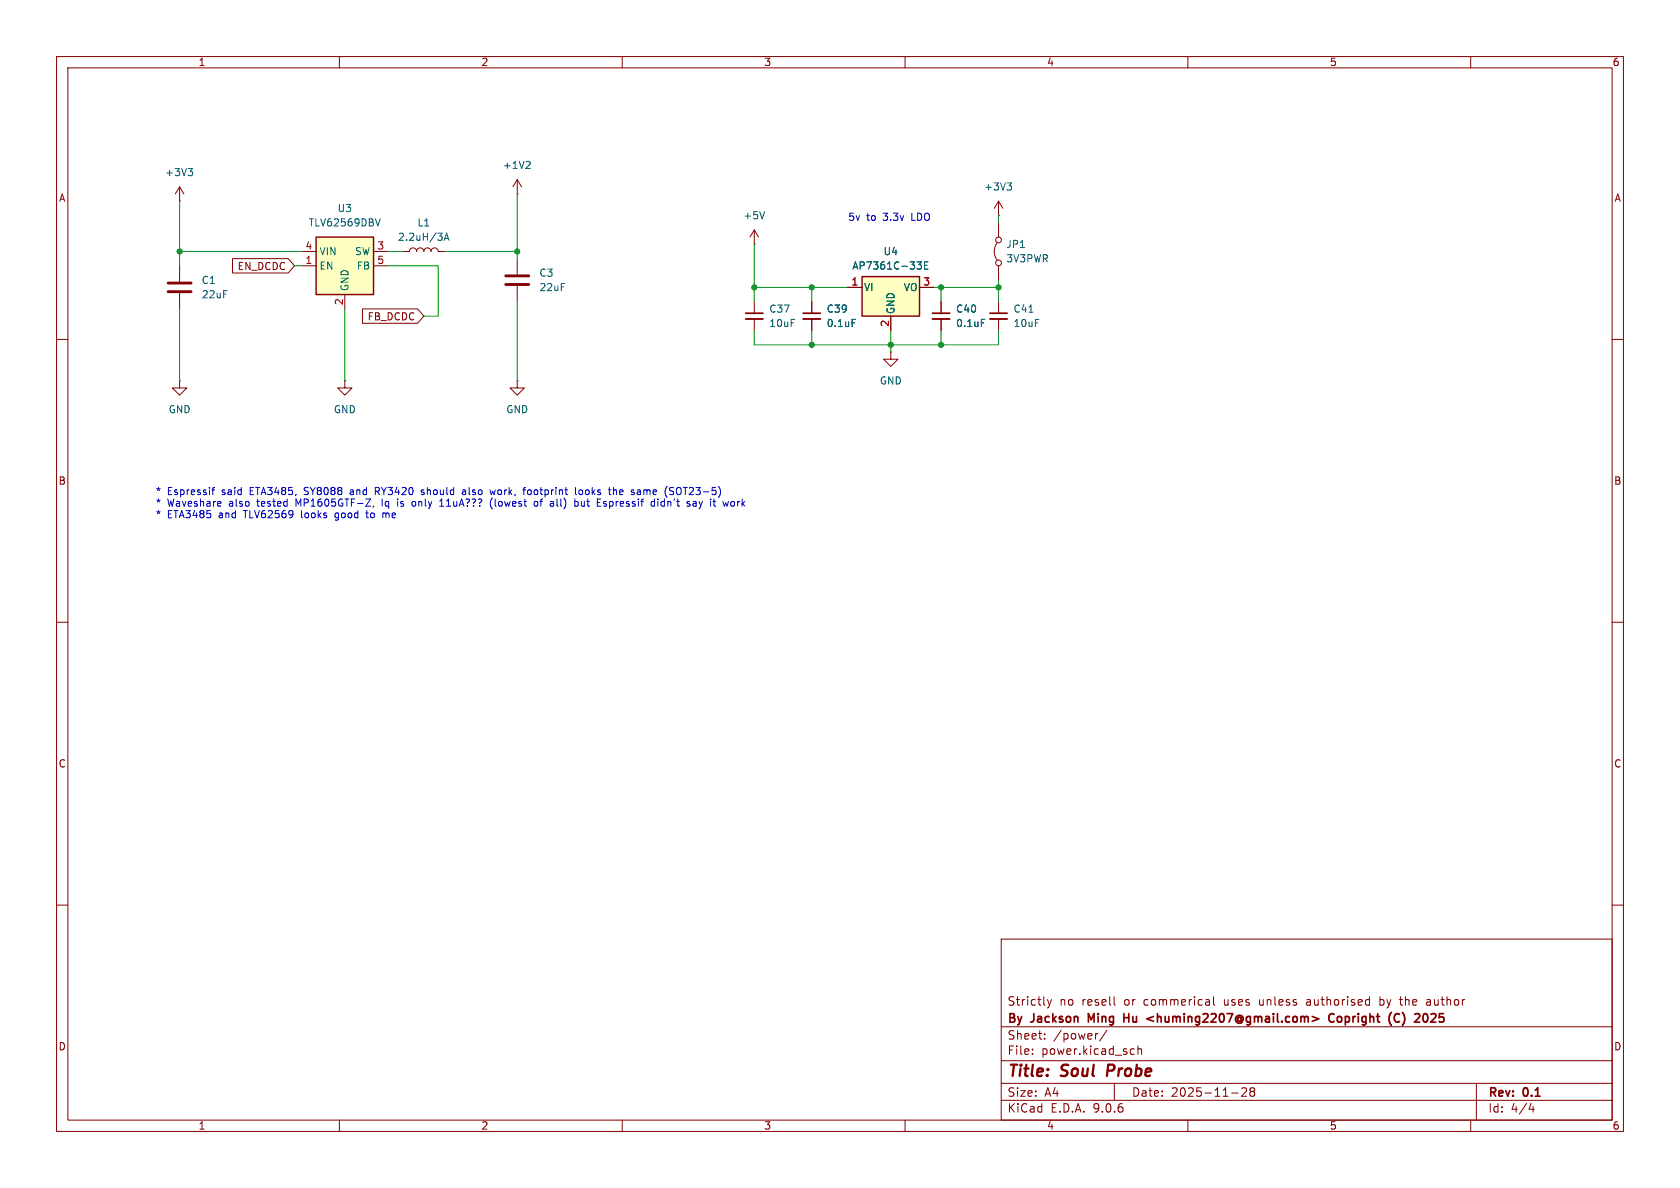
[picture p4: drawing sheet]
(kicad_sch
 (version 20250114)
 (generator "eeschema")
 (generator_version "9.0")
 (paper "A4")
 (title_block
  (title "Soul Probe")
  (date "2025-11-28")
  (rev "0.1")
  (company "By Jackson Ming Hu <huming2207@gmail.com> Copright (C) 2025 ")
  (comment 1 "Strictly no resell or commerical uses unless authorised by the author"))
 (lib_symbols
  (symbol "Device:C"
   (pin_numbers (hide yes))
   (pin_names
    (offset 0.254)) (exclude_from_sim no) (in_bom yes) (on_board yes)
   (property "Reference" "C" (at 0.635 2.54 0) (effects (font (size 1.27 1.27)) (justify left)))
   (property "Value" "C" (at 0.635 -2.54 0) (effects (font (size 1.27 1.27)) (justify left)))
   (property "Footprint" "" (at 0.9652 -3.81 0) (effects (font (size 1.27 1.27)) (hide yes)))
   (property "Datasheet" "~" (at 0 0 0) (effects (font (size 1.27 1.27)) (hide yes)))
   (property "Description" "Unpolarized capacitor" (at 0 0 0) (effects (font (size 1.27 1.27)) (hide yes)))
   (symbol "C_0_1"
    (polyline (pts (xy -2.032 0.762) (xy 2.032 0.762)) (stroke (width 0.508) (type default)) (fill (type none)))
    (polyline (pts (xy -2.032 -0.762) (xy 2.032 -0.762)) (stroke (width 0.508) (type default)) (fill (type none))))
   (symbol "C_1_1"
    (pin passive line (at 0 3.81 270) (length 2.794) (name "~" (effects (font (size 1.27 1.27)))) (number "1" (effects (font (size 1.27 1.27)))))
    (pin passive line (at 0 -3.81 90) (length 2.794) (name "~" (effects (font (size 1.27 1.27)))) (number "2" (effects (font (size 1.27 1.27))))))
   (embedded_fonts no))
  (symbol "Device:C_Small"
   (pin_numbers (hide yes))
   (pin_names
    (offset 0.254) (hide yes)) (exclude_from_sim no) (in_bom yes) (on_board yes)
   (property "Reference" "C" (at 0.254 1.778 0) (effects (font (size 1.27 1.27)) (justify left)))
   (property "Value" "C_Small" (at 0.254 -2.032 0) (effects (font (size 1.27 1.27)) (justify left)))
   (property "Footprint" "" (at 0 0 0) (effects (font (size 1.27 1.27)) (hide yes)))
   (property "Datasheet" "~" (at 0 0 0) (effects (font (size 1.27 1.27)) (hide yes)))
   (property "Description" "Unpolarized capacitor, small symbol" (at 0 0 0) (effects (font (size 1.27 1.27)) (hide yes)))
   (symbol "C_Small_0_1"
    (polyline (pts (xy -1.524 0.508) (xy 1.524 0.508)) (stroke (width 0.3048) (type default)) (fill (type none)))
    (polyline (pts (xy -1.524 -0.508) (xy 1.524 -0.508)) (stroke (width 0.3302) (type default)) (fill (type none))))
   (symbol "C_Small_1_1"
    (pin passive line (at 0 2.54 270) (length 2.032) (name "~" (effects (font (size 1.27 1.27)))) (number "1" (effects (font (size 1.27 1.27)))))
    (pin passive line (at 0 -2.54 90) (length 2.032) (name "~" (effects (font (size 1.27 1.27)))) (number "2" (effects (font (size 1.27 1.27))))))
   (embedded_fonts no))
  (symbol "Device:L"
   (pin_numbers (hide yes))
   (pin_names
    (offset 1.016) (hide yes)) (exclude_from_sim no) (in_bom yes) (on_board yes)
   (property "Reference" "L" (at -1.27 0 90) (effects (font (size 1.27 1.27))))
   (property "Value" "L" (at 1.905 0 90) (effects (font (size 1.27 1.27))))
   (property "Footprint" "" (at 0 0 0) (effects (font (size 1.27 1.27)) (hide yes)))
   (property "Datasheet" "~" (at 0 0 0) (effects (font (size 1.27 1.27)) (hide yes)))
   (property "Description" "Inductor" (at 0 0 0) (effects (font (size 1.27 1.27)) (hide yes)))
   (symbol "L_0_1"
    (arc (start 0 2.54) (mid 0.6323 1.905) (end 0 1.27) (stroke (width 0) (type default)) (fill (type none)))
    (arc (start 0 1.27) (mid 0.6323 0.635) (end 0 0) (stroke (width 0) (type default)) (fill (type none)))
    (arc (start 0 0) (mid 0.6323 -0.635) (end 0 -1.27) (stroke (width 0) (type default)) (fill (type none)))
    (arc (start 0 -1.27) (mid 0.6323 -1.905) (end 0 -2.54) (stroke (width 0) (type default)) (fill (type none))))
   (symbol "L_1_1"
    (pin passive line (at 0 3.81 270) (length 1.27) (name "1" (effects (font (size 1.27 1.27)))) (number "1" (effects (font (size 1.27 1.27)))))
    (pin passive line (at 0 -3.81 90) (length 1.27) (name "2" (effects (font (size 1.27 1.27)))) (number "2" (effects (font (size 1.27 1.27))))))
   (embedded_fonts no))
  (symbol "Jumper:Jumper_2_Bridged"
   (pin_numbers (hide yes))
   (pin_names
    (offset 0) (hide yes)) (exclude_from_sim no) (in_bom yes) (on_board yes)
   (property "Reference" "JP" (at 0 1.905 0) (effects (font (size 1.27 1.27))))
   (property "Value" "Jumper_2_Bridged" (at 0 -2.54 0) (effects (font (size 1.27 1.27))))
   (property "Footprint" "" (at 0 0 0) (effects (font (size 1.27 1.27)) (hide yes)))
   (property "Datasheet" "~" (at 0 0 0) (effects (font (size 1.27 1.27)) (hide yes)))
   (property "Description" "Jumper, 2-pole, closed/bridged" (at 0 0 0) (effects (font (size 1.27 1.27)) (hide yes)))
   (symbol "Jumper_2_Bridged_0_0"
    (circle (center -2.032 0) (radius 0.508) (stroke (width 0) (type default)) (fill (type none)))
    (circle (center 2.032 0) (radius 0.508) (stroke (width 0) (type default)) (fill (type none))))
   (symbol "Jumper_2_Bridged_0_1"
    (arc (start -1.524 0.254) (mid 0 0.762) (end 1.524 0.254) (stroke (width 0) (type default)) (fill (type none))))
   (symbol "Jumper_2_Bridged_1_1"
    (pin passive line (at -5.08 0 0) (length 2.54) (name "A" (effects (font (size 1.27 1.27)))) (number "1" (effects (font (size 1.27 1.27)))))
    (pin passive line (at 5.08 0 180) (length 2.54) (name "B" (effects (font (size 1.27 1.27)))) (number "2" (effects (font (size 1.27 1.27))))))
   (embedded_fonts no))
  (symbol "Regulator_Linear:AP7361C-33E"
   (pin_names
    (offset 0.254)) (exclude_from_sim no) (in_bom yes) (on_board yes)
   (property "Reference" "U" (at -3.81 3.175 0) (effects (font (size 1.27 1.27))))
   (property "Value" "AP7361C-33E" (at 0 3.175 0) (effects (font (size 1.27 1.27)) (justify left)))
   (property "Footprint" "Package_TO_SOT_SMD:SOT-223-3_TabPin2" (at 0 5.715 0) (effects (font (size 1.27 1.27)
    (italic yes)) (hide yes)))
   (property "Datasheet" "https://www.diodes.com/assets/Datasheets/AP7361C.pdf" (at 0 -1.27 0) (effects (font (size 1.27 1.27)) (hide yes)))
   (property "Description" "1A Low Dropout regulator, positive, 3.3V fixed output, SOT-223" (at 0 0 0) (effects (font (size 1.27 1.27)) (hide yes)))
   (symbol "AP7361C-33E_0_1"
    (rectangle (start -5.08 -5.08) (end 5.08 1.905) (stroke (width 0.254) (type default)) (fill (type background))))
   (symbol "AP7361C-33E_1_1"
    (pin power_in line (at -7.62 0 0) (length 2.54) (name "VI" (effects (font (size 1.27 1.27)))) (number "1" (effects (font (size 1.27 1.27)))))
    (pin power_in line (at 0 -7.62 90) (length 2.54) (name "GND" (effects (font (size 1.27 1.27)))) (number "2" (effects (font (size 1.27 1.27)))))
    (pin power_out line (at 7.62 0 180) (length 2.54) (name "VO" (effects (font (size 1.27 1.27)))) (number "3" (effects (font (size 1.27 1.27))))))
   (embedded_fonts no))
  (symbol "Regulator_Switching:TLV62569DBV" (exclude_from_sim no) (in_bom yes) (on_board yes)
   (property "Reference" "U" (at -5.08 6.35 0) (effects (font (size 1.27 1.27)) (justify left)))
   (property "Value" "TLV62569DBV" (at 0 6.35 0) (effects (font (size 1.27 1.27)) (justify left)))
   (property "Footprint" "Package_TO_SOT_SMD:SOT-23-5" (at 1.27 -6.35 0) (effects (font (size 1.27 1.27)
    (italic yes)) (justify left) (hide yes)))
   (property "Datasheet" "http://www.ti.com/lit/ds/symlink/tlv62569.pdf" (at -6.35 11.43 0) (effects (font (size 1.27 1.27)) (hide yes)))
   (property "Description" "High Efficiency Synchronous Buck Converter, Adjustable Output 0.6V-5.5V, 2A, SOT-23-5" (at 0 0 0) (effects (font (size 1.27 1.27)) (hide yes)))
   (symbol "TLV62569DBV_0_1"
    (rectangle (start -5.08 5.08) (end 5.08 -5.08) (stroke (width 0.254) (type default)) (fill (type background))))
   (symbol "TLV62569DBV_1_1"
    (pin power_in line (at -7.62 2.54 0) (length 2.54) (name "VIN" (effects (font (size 1.27 1.27)))) (number "4" (effects (font (size 1.27 1.27)))))
    (pin input line (at -7.62 0 0) (length 2.54) (name "EN" (effects (font (size 1.27 1.27)))) (number "1" (effects (font (size 1.27 1.27)))))
    (pin power_in line (at 0 -7.62 90) (length 2.54) (name "GND" (effects (font (size 1.27 1.27)))) (number "2" (effects (font (size 1.27 1.27)))))
    (pin power_out line (at 7.62 2.54 180) (length 2.54) (name "SW" (effects (font (size 1.27 1.27)))) (number "3" (effects (font (size 1.27 1.27)))))
    (pin input line (at 7.62 0 180) (length 2.54) (name "FB" (effects (font (size 1.27 1.27)))) (number "5" (effects (font (size 1.27 1.27))))))
   (embedded_fonts no))
  (symbol "power:+1V2"
   (power)
   (pin_numbers (hide yes))
   (pin_names
    (offset 0) (hide yes)) (exclude_from_sim no) (in_bom yes) (on_board yes)
   (property "Reference" "#PWR" (at 0 -3.81 0) (effects (font (size 1.27 1.27)) (hide yes)))
   (property "Value" "+1V2" (at 0 3.556 0) (effects (font (size 1.27 1.27))))
   (property "Footprint" "" (at 0 0 0) (effects (font (size 1.27 1.27)) (hide yes)))
   (property "Datasheet" "" (at 0 0 0) (effects (font (size 1.27 1.27)) (hide yes)))
   (property "Description" "Power symbol creates a global label with name \"+1V2\"" (at 0 0 0) (effects (font (size 1.27 1.27)) (hide yes)))
   (symbol "+1V2_0_1"
    (polyline (pts (xy -0.762 1.27) (xy 0 2.54)) (stroke (width 0) (type default)) (fill (type none)))
    (polyline (pts (xy 0 2.54) (xy 0.762 1.27)) (stroke (width 0) (type default)) (fill (type none)))
    (polyline (pts (xy 0 0) (xy 0 2.54)) (stroke (width 0) (type default)) (fill (type none))))
   (symbol "+1V2_1_1"
    (pin power_in line (at 0 0 90) (length 0) (name "~" (effects (font (size 1.27 1.27)))) (number "1" (effects (font (size 1.27 1.27))))))
   (embedded_fonts no))
  (symbol "power:+3V3"
   (power)
   (pin_numbers (hide yes))
   (pin_names
    (offset 0) (hide yes)) (exclude_from_sim no) (in_bom yes) (on_board yes)
   (property "Reference" "#PWR" (at 0 -3.81 0) (effects (font (size 1.27 1.27)) (hide yes)))
   (property "Value" "+3V3" (at 0 3.556 0) (effects (font (size 1.27 1.27))))
   (property "Footprint" "" (at 0 0 0) (effects (font (size 1.27 1.27)) (hide yes)))
   (property "Datasheet" "" (at 0 0 0) (effects (font (size 1.27 1.27)) (hide yes)))
   (property "Description" "Power symbol creates a global label with name \"+3V3\"" (at 0 0 0) (effects (font (size 1.27 1.27)) (hide yes)))
   (symbol "+3V3_0_1"
    (polyline (pts (xy -0.762 1.27) (xy 0 2.54)) (stroke (width 0) (type default)) (fill (type none)))
    (polyline (pts (xy 0 2.54) (xy 0.762 1.27)) (stroke (width 0) (type default)) (fill (type none)))
    (polyline (pts (xy 0 0) (xy 0 2.54)) (stroke (width 0) (type default)) (fill (type none))))
   (symbol "+3V3_1_1"
    (pin power_in line (at 0 0 90) (length 0) (name "~" (effects (font (size 1.27 1.27)))) (number "1" (effects (font (size 1.27 1.27))))))
   (embedded_fonts no))
  (symbol "power:+5V"
   (power)
   (pin_numbers (hide yes))
   (pin_names
    (offset 0) (hide yes)) (exclude_from_sim no) (in_bom yes) (on_board yes)
   (property "Reference" "#PWR" (at 0 -3.81 0) (effects (font (size 1.27 1.27)) (hide yes)))
   (property "Value" "+5V" (at 0 3.556 0) (effects (font (size 1.27 1.27))))
   (property "Footprint" "" (at 0 0 0) (effects (font (size 1.27 1.27)) (hide yes)))
   (property "Datasheet" "" (at 0 0 0) (effects (font (size 1.27 1.27)) (hide yes)))
   (property "Description" "Power symbol creates a global label with name \"+5V\"" (at 0 0 0) (effects (font (size 1.27 1.27)) (hide yes)))
   (symbol "+5V_0_1"
    (polyline (pts (xy -0.762 1.27) (xy 0 2.54)) (stroke (width 0) (type default)) (fill (type none)))
    (polyline (pts (xy 0 2.54) (xy 0.762 1.27)) (stroke (width 0) (type default)) (fill (type none)))
    (polyline (pts (xy 0 0) (xy 0 2.54)) (stroke (width 0) (type default)) (fill (type none))))
   (symbol "+5V_1_1"
    (pin power_in line (at 0 0 90) (length 0) (name "~" (effects (font (size 1.27 1.27)))) (number "1" (effects (font (size 1.27 1.27))))))
   (embedded_fonts no))
  (symbol "power:GND"
   (power)
   (pin_numbers (hide yes))
   (pin_names
    (offset 0) (hide yes)) (exclude_from_sim no) (in_bom yes) (on_board yes)
   (property "Reference" "#PWR" (at 0 -6.35 0) (effects (font (size 1.27 1.27)) (hide yes)))
   (property "Value" "GND" (at 0 -3.81 0) (effects (font (size 1.27 1.27))))
   (property "Footprint" "" (at 0 0 0) (effects (font (size 1.27 1.27)) (hide yes)))
   (property "Datasheet" "" (at 0 0 0) (effects (font (size 1.27 1.27)) (hide yes)))
   (property "Description" "Power symbol creates a global label with name \"GND\" , ground" (at 0 0 0) (effects (font (size 1.27 1.27)) (hide yes)))
   (symbol "GND_0_1"
    (polyline (pts (xy 0 0) (xy 0 -1.27) (xy 1.27 -1.27) (xy 0 -2.54) (xy -1.27 -1.27) (xy 0 -1.27)) (stroke (width 0) (type default)) (fill (type none))))
   (symbol "GND_1_1"
    (pin power_in line (at 0 0 270) (length 0) (name "~" (effects (font (size 1.27 1.27)))) (number "1" (effects (font (size 1.27 1.27))))))
   (embedded_fonts no)))
 (text "* Espressif said ETA3485, SY8088 and RY3420 should also work, footprint looks the same (SOT23-5)\n* Waveshare also tested MP1605GTF-Z, Iq is only 11uA??? (lowest of all) but Espressif didn't say it work\n* ETA3485 and TLV62569 looks good to me"
  (exclude_from_sim no)
  (at 27.432 89.154 0)
  (effects (font (size 1.27 1.27)) (justify left)))
 (text "5v to 3.3v LDO"
  (exclude_from_sim no)
  (at 149.86 39.37 0)
  (effects (font (size 1.27 1.27)) (justify left bottom)))
 (junction
  (at 157.48 60.96)
  (diameter 0)
  (color 0 0 0 0))
 (junction
  (at 133.35 50.8)
  (diameter 0)
  (color 0 0 0 0))
 (junction
  (at 91.44 44.45)
  (diameter 0)
  (color 0 0 0 0))
 (junction
  (at 143.51 50.8)
  (diameter 0)
  (color 0 0 0 0))
 (junction
  (at 143.51 60.96)
  (diameter 0)
  (color 0 0 0 0))
 (junction
  (at 31.75 44.45)
  (diameter 0)
  (color 0 0 0 0))
 (junction
  (at 176.53 50.8)
  (diameter 0)
  (color 0 0 0 0))
 (junction
  (at 166.37 60.96)
  (diameter 0)
  (color 0 0 0 0))
 (junction
  (at 166.37 50.8)
  (diameter 0)
  (color 0 0 0 0))
 (wire
  (pts (xy 77.47 55.88) (xy 77.47 46.99))
  (stroke (width 0) (type default)))
 (wire
  (pts (xy 176.53 38.1) (xy 176.53 39.37))
  (stroke (width 0) (type default)))
 (wire
  (pts (xy 31.75 35.56) (xy 31.75 44.45))
  (stroke (width 0) (type default)))
 (wire
  (pts (xy 31.75 46.99) (xy 31.75 44.45))
  (stroke (width 0) (type default)))
 (wire
  (pts (xy 133.35 50.8) (xy 133.35 53.34))
  (stroke (width 0) (type default)))
 (wire
  (pts (xy 133.35 43.18) (xy 133.35 50.8))
  (stroke (width 0) (type default)))
 (wire
  (pts (xy 91.44 53.34) (xy 91.44 67.31))
  (stroke (width 0) (type default)))
 (wire
  (pts (xy 166.37 58.42) (xy 166.37 60.96))
  (stroke (width 0) (type default)))
 (wire
  (pts (xy 166.37 60.96) (xy 176.53 60.96))
  (stroke (width 0) (type default)))
 (wire
  (pts (xy 157.48 58.42) (xy 157.48 60.96))
  (stroke (width 0) (type default)))
 (wire
  (pts (xy 52.07 46.99) (xy 53.34 46.99))
  (stroke (width 0) (type default)))
 (wire
  (pts (xy 143.51 60.96) (xy 157.48 60.96))
  (stroke (width 0) (type default)))
 (wire
  (pts (xy 143.51 50.8) (xy 143.51 53.34))
  (stroke (width 0) (type default)))
 (wire
  (pts (xy 176.53 49.53) (xy 176.53 50.8))
  (stroke (width 0) (type default)))
 (wire
  (pts (xy 166.37 50.8) (xy 166.37 53.34))
  (stroke (width 0) (type default)))
 (wire
  (pts (xy 31.75 54.61) (xy 31.75 67.31))
  (stroke (width 0) (type default)))
 (wire
  (pts (xy 31.75 44.45) (xy 53.34 44.45))
  (stroke (width 0) (type default)))
 (wire
  (pts (xy 166.37 50.8) (xy 176.53 50.8))
  (stroke (width 0) (type default)))
 (wire
  (pts (xy 143.51 60.96) (xy 143.51 58.42))
  (stroke (width 0) (type default)))
 (wire
  (pts (xy 133.35 58.42) (xy 133.35 60.96))
  (stroke (width 0) (type default)))
 (wire
  (pts (xy 143.51 50.8) (xy 149.86 50.8))
  (stroke (width 0) (type default)))
 (wire
  (pts (xy 74.93 55.88) (xy 77.47 55.88))
  (stroke (width 0) (type default)))
 (wire
  (pts (xy 71.12 44.45) (xy 68.58 44.45))
  (stroke (width 0) (type default)))
 (wire
  (pts (xy 60.96 54.61) (xy 60.96 67.31))
  (stroke (width 0) (type default)))
 (wire
  (pts (xy 91.44 34.29) (xy 91.44 44.45))
  (stroke (width 0) (type default)))
 (wire
  (pts (xy 165.1 50.8) (xy 166.37 50.8))
  (stroke (width 0) (type default)))
 (wire
  (pts (xy 77.47 46.99) (xy 68.58 46.99))
  (stroke (width 0) (type default)))
 (wire
  (pts (xy 157.48 60.96) (xy 157.48 62.23))
  (stroke (width 0) (type default)))
 (wire
  (pts (xy 133.35 50.8) (xy 143.51 50.8))
  (stroke (width 0) (type default)))
 (wire
  (pts (xy 78.74 44.45) (xy 91.44 44.45))
  (stroke (width 0) (type default)))
 (wire
  (pts (xy 91.44 44.45) (xy 91.44 45.72))
  (stroke (width 0) (type default)))
 (wire
  (pts (xy 157.48 60.96) (xy 166.37 60.96))
  (stroke (width 0) (type default)))
 (wire
  (pts (xy 176.53 58.42) (xy 176.53 60.96))
  (stroke (width 0) (type default)))
 (wire
  (pts (xy 176.53 50.8) (xy 176.53 53.34))
  (stroke (width 0) (type default)))
 (wire
  (pts (xy 133.35 60.96) (xy 143.51 60.96))
  (stroke (width 0) (type default)))
 (global_label "EN_DCDC"
  (shape input)
  (at 52.07 46.99 180)
  (fields_autoplaced yes)
  (effects (font (size 1.27 1.27)) (justify right))
  (property "Intersheetrefs" "${INTERSHEET_REFS}" (at 40.5577 46.99 0) (effects (font (size 1.27 1.27)) (justify right) (hide yes))))
 (global_label "FB_DCDC"
  (shape input)
  (at 74.93 55.88 180)
  (fields_autoplaced yes)
  (effects (font (size 1.27 1.27)) (justify right))
  (property "Intersheetrefs" "${INTERSHEET_REFS}" (at 63.5386 55.88 0) (effects (font (size 1.27 1.27)) (justify right) (hide yes))))
 (symbol
  (lib_id "Device:C")
  (at 31.75 50.8 0)
  (unit 1)
  (exclude_from_sim no)
  (in_bom yes)
  (on_board yes)
  (dnp no)
  (fields_autoplaced yes)
  (property "Reference" "C1" (at 35.56 49.5299 0) (effects (font (size 1.27 1.27)) (justify left)))
  (property "Value" "22uF" (at 35.56 52.0699 0) (effects (font (size 1.27 1.27)) (justify left)))
  (property "Footprint" "Capacitor_SMD:C_0603_1608Metric" (at 32.7152 54.61 0) (effects (font (size 1.27 1.27)) (hide yes)))
  (property "Datasheet" "~" (at 31.75 50.8 0) (effects (font (size 1.27 1.27)) (hide yes)))
  (property "Description" "Unpolarized capacitor" (at 31.75 50.8 0) (effects (font (size 1.27 1.27)) (hide yes)))
  (property "LCSC" "C59461" (at 35.56 49.5299 0) (effects (font (size 1.27 1.27)) (hide yes)))
  (pin "2")
  (pin "1"))
 (symbol
  (lib_id "power:+1V2")
  (at 91.44 34.29 0)
  (unit 1)
  (exclude_from_sim no)
  (in_bom yes)
  (on_board yes)
  (dnp no)
  (fields_autoplaced yes)
  (property "Reference" "#PWR068" (at 91.44 38.1 0) (effects (font (size 1.27 1.27)) (hide yes)))
  (property "Value" "+1V2" (at 91.44 29.21 0) (effects (font (size 1.27 1.27))))
  (property "Footprint" "" (at 91.44 34.29 0) (effects (font (size 1.27 1.27)) (hide yes)))
  (property "Datasheet" "" (at 91.44 34.29 0) (effects (font (size 1.27 1.27)) (hide yes)))
  (property "Description" "Power symbol creates a global label with name \"+1V2\"" (at 91.44 34.29 0) (effects (font (size 1.27 1.27)) (hide yes)))
  (pin "1"))
 (symbol
  (lib_id "Device:C_Small")
  (at 166.37 55.88 0)
  (unit 1)
  (exclude_from_sim no)
  (in_bom yes)
  (on_board yes)
  (dnp no)
  (property "Reference" "C40" (at 168.91 54.61 0) (effects (font (size 1.27 1.27)) (justify left)))
  (property "Value" "0.1uF" (at 168.91 57.15 0) (effects (font (size 1.27 1.27)) (justify left)))
  (property "Footprint" "Capacitor_SMD:C_0402_1005Metric" (at 166.37 55.88 0) (effects (font (size 1.27 1.27)) (hide yes)))
  (property "Datasheet" "~" (at 166.37 55.88 0) (effects (font (size 1.27 1.27)) (hide yes)))
  (property "Description" "Unpolarized capacitor, small symbol" (at 166.37 55.88 0) (effects (font (size 1.27 1.27)) (hide yes)))
  (property "LCSC" "C1525" (at 168.91 54.61 0) (effects (font (size 1.27 1.27)) (hide yes)))
  (pin "1")
  (pin "2"))
 (symbol
  (lib_id "Regulator_Linear:AP7361C-33E")
  (at 157.48 50.8 0)
  (unit 1)
  (exclude_from_sim no)
  (in_bom yes)
  (on_board yes)
  (dnp no)
  (fields_autoplaced yes)
  (property "Reference" "U4" (at 157.48 44.45 0) (effects (font (size 1.27 1.27))))
  (property "Value" "AP7361C-33E" (at 157.48 46.99 0) (effects (font (size 1.27 1.27))))
  (property "Footprint" "Package_TO_SOT_SMD:SOT-223-3_TabPin2" (at 157.48 45.085 0) (effects (font (size 1.27 1.27)
    (italic yes)) (hide yes)))
  (property "Datasheet" "https://www.diodes.com/assets/Datasheets/AP7361C.pdf" (at 157.48 52.07 0) (effects (font (size 1.27 1.27)) (hide yes)))
  (property "Description" "1A Low Dropout regulator, positive, 3.3V fixed output, SOT-223" (at 157.48 50.8 0) (effects (font (size 1.27 1.27)) (hide yes)))
  (property "LCSC" "C500795" (at 157.48 44.45 0) (effects (font (size 1.27 1.27)) (hide yes)))
  (pin "2")
  (pin "1")
  (pin "3"))
 (symbol
  (lib_id "power:+5V")
  (at 133.35 43.18 0)
  (unit 1)
  (exclude_from_sim no)
  (in_bom yes)
  (on_board yes)
  (dnp no)
  (property "Reference" "#PWR060" (at 133.35 46.99 0) (effects (font (size 1.27 1.27)) (hide yes)))
  (property "Value" "+5V" (at 133.35 38.1 0) (effects (font (size 1.27 1.27))))
  (property "Footprint" "" (at 133.35 43.18 0) (effects (font (size 1.27 1.27)) (hide yes)))
  (property "Datasheet" "" (at 133.35 43.18 0) (effects (font (size 1.27 1.27)) (hide yes)))
  (property "Description" "Power symbol creates a global label with name \"+5V\"" (at 133.35 43.18 0) (effects (font (size 1.27 1.27)) (hide yes)))
  (pin "1"))
 (symbol
  (lib_id "power:GND")
  (at 60.96 67.31 0)
  (unit 1)
  (exclude_from_sim no)
  (in_bom yes)
  (on_board yes)
  (dnp no)
  (fields_autoplaced yes)
  (property "Reference" "#PWR032" (at 60.96 73.66 0) (effects (font (size 1.27 1.27)) (hide yes)))
  (property "Value" "GND" (at 60.96 72.39 0) (effects (font (size 1.27 1.27))))
  (property "Footprint" "" (at 60.96 67.31 0) (effects (font (size 1.27 1.27)) (hide yes)))
  (property "Datasheet" "" (at 60.96 67.31 0) (effects (font (size 1.27 1.27)) (hide yes)))
  (property "Description" "Power symbol creates a global label with name \"GND\" , ground" (at 60.96 67.31 0) (effects (font (size 1.27 1.27)) (hide yes)))
  (pin "1"))
 (symbol
  (lib_id "power:+3V3")
  (at 31.75 35.56 0)
  (unit 1)
  (exclude_from_sim no)
  (in_bom yes)
  (on_board yes)
  (dnp no)
  (fields_autoplaced yes)
  (property "Reference" "#PWR031" (at 31.75 39.37 0) (effects (font (size 1.27 1.27)) (hide yes)))
  (property "Value" "+3V3" (at 31.75 30.48 0) (effects (font (size 1.27 1.27))))
  (property "Footprint" "" (at 31.75 35.56 0) (effects (font (size 1.27 1.27)) (hide yes)))
  (property "Datasheet" "" (at 31.75 35.56 0) (effects (font (size 1.27 1.27)) (hide yes)))
  (property "Description" "Power symbol creates a global label with name \"+3V3\"" (at 31.75 35.56 0) (effects (font (size 1.27 1.27)) (hide yes)))
  (pin "1"))
 (symbol
  (lib_id "Device:L")
  (at 74.93 44.45 90)
  (unit 1)
  (exclude_from_sim no)
  (in_bom yes)
  (on_board yes)
  (dnp no)
  (fields_autoplaced yes)
  (property "Reference" "L1" (at 74.93 39.37 90) (effects (font (size 1.27 1.27))))
  (property "Value" "2.2uH/3A" (at 74.93 41.91 90) (effects (font (size 1.27 1.27))))
  (property "Footprint" "Inductor_SMD:L_Changjiang_FTC322510S" (at 74.93 44.45 0) (effects (font (size 1.27 1.27)) (hide yes)))
  (property "Datasheet" "~" (at 74.93 44.45 0) (effects (font (size 1.27 1.27)) (hide yes)))
  (property "Description" "Inductor" (at 74.93 44.45 0) (effects (font (size 1.27 1.27)) (hide yes)))
  (property "LCSC" "C5832385" (at 74.93 39.37 0) (effects (font (size 1.27 1.27)) (hide yes)))
  (pin "1")
  (pin "2"))
 (symbol
  (lib_id "Device:C_Small")
  (at 176.53 55.88 0)
  (unit 1)
  (exclude_from_sim no)
  (in_bom yes)
  (on_board yes)
  (dnp no)
  (property "Reference" "C41" (at 179.07 54.61 0) (effects (font (size 1.27 1.27)) (justify left)))
  (property "Value" "10uF" (at 179.07 57.15 0) (effects (font (size 1.27 1.27)) (justify left)))
  (property "Footprint" "Capacitor_SMD:C_0603_1608Metric" (at 176.53 55.88 0) (effects (font (size 1.27 1.27)) (hide yes)))
  (property "Datasheet" "~" (at 176.53 55.88 0) (effects (font (size 1.27 1.27)) (hide yes)))
  (property "Description" "Unpolarized capacitor, small symbol" (at 176.53 55.88 0) (effects (font (size 1.27 1.27)) (hide yes)))
  (property "LCSC" "C19702" (at 179.07 54.61 0) (effects (font (size 1.27 1.27)) (hide yes)))
  (pin "1")
  (pin "2"))
 (symbol
  (lib_id "Device:C_Small")
  (at 143.51 55.88 0)
  (unit 1)
  (exclude_from_sim no)
  (in_bom yes)
  (on_board yes)
  (dnp no)
  (property "Reference" "C39" (at 146.05 54.61 0) (effects (font (size 1.27 1.27)) (justify left)))
  (property "Value" "0.1uF" (at 146.05 57.15 0) (effects (font (size 1.27 1.27)) (justify left)))
  (property "Footprint" "Capacitor_SMD:C_0402_1005Metric" (at 143.51 55.88 0) (effects (font (size 1.27 1.27)) (hide yes)))
  (property "Datasheet" "~" (at 143.51 55.88 0) (effects (font (size 1.27 1.27)) (hide yes)))
  (property "Description" "Unpolarized capacitor, small symbol" (at 143.51 55.88 0) (effects (font (size 1.27 1.27)) (hide yes)))
  (property "LCSC" "C1525" (at 146.05 54.61 0) (effects (font (size 1.27 1.27)) (hide yes)))
  (pin "1")
  (pin "2"))
 (symbol
  (lib_id "Device:C")
  (at 91.44 49.53 0)
  (unit 1)
  (exclude_from_sim no)
  (in_bom yes)
  (on_board yes)
  (dnp no)
  (fields_autoplaced yes)
  (property "Reference" "C3" (at 95.25 48.2599 0) (effects (font (size 1.27 1.27)) (justify left)))
  (property "Value" "22uF" (at 95.25 50.7999 0) (effects (font (size 1.27 1.27)) (justify left)))
  (property "Footprint" "Capacitor_SMD:C_0603_1608Metric" (at 92.4052 53.34 0) (effects (font (size 1.27 1.27)) (hide yes)))
  (property "Datasheet" "~" (at 91.44 49.53 0) (effects (font (size 1.27 1.27)) (hide yes)))
  (property "Description" "Unpolarized capacitor" (at 91.44 49.53 0) (effects (font (size 1.27 1.27)) (hide yes)))
  (property "LCSC" "C59461" (at 95.25 48.2599 0) (effects (font (size 1.27 1.27)) (hide yes)))
  (pin "1")
  (pin "2"))
 (symbol
  (lib_id "power:GND")
  (at 91.44 67.31 0)
  (unit 1)
  (exclude_from_sim no)
  (in_bom yes)
  (on_board yes)
  (dnp no)
  (fields_autoplaced yes)
  (property "Reference" "#PWR035" (at 91.44 73.66 0) (effects (font (size 1.27 1.27)) (hide yes)))
  (property "Value" "GND" (at 91.44 72.39 0) (effects (font (size 1.27 1.27))))
  (property "Footprint" "" (at 91.44 67.31 0) (effects (font (size 1.27 1.27)) (hide yes)))
  (property "Datasheet" "" (at 91.44 67.31 0) (effects (font (size 1.27 1.27)) (hide yes)))
  (property "Description" "Power symbol creates a global label with name \"GND\" , ground" (at 91.44 67.31 0) (effects (font (size 1.27 1.27)) (hide yes)))
  (pin "1"))
 (symbol
  (lib_id "Jumper:Jumper_2_Bridged")
  (at 176.53 44.45 90)
  (unit 1)
  (exclude_from_sim no)
  (in_bom yes)
  (on_board yes)
  (dnp no)
  (fields_autoplaced yes)
  (property "Reference" "JP1" (at 177.8 43.1799 90) (effects (font (size 1.27 1.27)) (justify right)))
  (property "Value" "3V3PWR" (at 177.8 45.7199 90) (effects (font (size 1.27 1.27)) (justify right)))
  (property "Footprint" "Jumper:SolderJumper-2_P1.3mm_Bridged_Pad1.0x1.5mm" (at 176.53 44.45 0) (effects (font (size 1.27 1.27)) (hide yes)))
  (property "Datasheet" "~" (at 176.53 44.45 0) (effects (font (size 1.27 1.27)) (hide yes)))
  (property "Description" "Jumper, 2-pole, closed/bridged" (at 176.53 44.45 0) (effects (font (size 1.27 1.27)) (hide yes)))
  (pin "1")
  (pin "2"))
 (symbol
  (lib_id "power:GND")
  (at 31.75 67.31 0)
  (unit 1)
  (exclude_from_sim no)
  (in_bom yes)
  (on_board yes)
  (dnp no)
  (fields_autoplaced yes)
  (property "Reference" "#PWR033" (at 31.75 73.66 0) (effects (font (size 1.27 1.27)) (hide yes)))
  (property "Value" "GND" (at 31.75 72.39 0) (effects (font (size 1.27 1.27))))
  (property "Footprint" "" (at 31.75 67.31 0) (effects (font (size 1.27 1.27)) (hide yes)))
  (property "Datasheet" "" (at 31.75 67.31 0) (effects (font (size 1.27 1.27)) (hide yes)))
  (property "Description" "Power symbol creates a global label with name \"GND\" , ground" (at 31.75 67.31 0) (effects (font (size 1.27 1.27)) (hide yes)))
  (pin "1"))
 (symbol
  (lib_id "Device:C_Small")
  (at 133.35 55.88 0)
  (unit 1)
  (exclude_from_sim no)
  (in_bom yes)
  (on_board yes)
  (dnp no)
  (property "Reference" "C37" (at 135.89 54.61 0) (effects (font (size 1.27 1.27)) (justify left)))
  (property "Value" "10uF" (at 135.89 57.15 0) (effects (font (size 1.27 1.27)) (justify left)))
  (property "Footprint" "Capacitor_SMD:C_0603_1608Metric" (at 133.35 55.88 0) (effects (font (size 1.27 1.27)) (hide yes)))
  (property "Datasheet" "~" (at 133.35 55.88 0) (effects (font (size 1.27 1.27)) (hide yes)))
  (property "Description" "Unpolarized capacitor, small symbol" (at 133.35 55.88 0) (effects (font (size 1.27 1.27)) (hide yes)))
  (property "LCSC" "C19702" (at 135.89 54.61 0) (effects (font (size 1.27 1.27)) (hide yes)))
  (pin "1")
  (pin "2"))
 (symbol
  (lib_id "power:GND")
  (at 157.48 62.23 0)
  (unit 1)
  (exclude_from_sim no)
  (in_bom yes)
  (on_board yes)
  (dnp no)
  (property "Reference" "#PWR061" (at 157.48 68.58 0) (effects (font (size 1.27 1.27)) (hide yes)))
  (property "Value" "GND" (at 157.48 67.31 0) (effects (font (size 1.27 1.27))))
  (property "Footprint" "" (at 157.48 62.23 0) (effects (font (size 1.27 1.27)) (hide yes)))
  (property "Datasheet" "" (at 157.48 62.23 0) (effects (font (size 1.27 1.27)) (hide yes)))
  (property "Description" "Power symbol creates a global label with name \"GND\" , ground" (at 157.48 62.23 0) (effects (font (size 1.27 1.27)) (hide yes)))
  (pin "1"))
 (symbol
  (lib_id "power:+3V3")
  (at 176.53 38.1 0)
  (unit 1)
  (exclude_from_sim no)
  (in_bom yes)
  (on_board yes)
  (dnp no)
  (fields_autoplaced yes)
  (property "Reference" "#PWR062" (at 176.53 41.91 0) (effects (font (size 1.27 1.27)) (hide yes)))
  (property "Value" "+3V3" (at 176.53 33.02 0) (effects (font (size 1.27 1.27))))
  (property "Footprint" "" (at 176.53 38.1 0) (effects (font (size 1.27 1.27)) (hide yes)))
  (property "Datasheet" "" (at 176.53 38.1 0) (effects (font (size 1.27 1.27)) (hide yes)))
  (property "Description" "Power symbol creates a global label with name \"+3V3\"" (at 176.53 38.1 0) (effects (font (size 1.27 1.27)) (hide yes)))
  (pin "1"))
 (symbol
  (lib_id "Regulator_Switching:TLV62569DBV")
  (at 60.96 46.99 0)
  (unit 1)
  (exclude_from_sim no)
  (in_bom yes)
  (on_board yes)
  (dnp no)
  (fields_autoplaced yes)
  (property "Reference" "U3" (at 60.96 36.83 0) (effects (font (size 1.27 1.27))))
  (property "Value" "TLV62569DBV" (at 60.96 39.37 0) (effects (font (size 1.27 1.27))))
  (property "Footprint" "Package_TO_SOT_SMD:SOT-23-5" (at 62.23 53.34 0) (effects (font (size 1.27 1.27)
    (italic yes)) (justify left) (hide yes)))
  (property "Datasheet" "http://www.ti.com/lit/ds/symlink/tlv62569.pdf" (at 54.61 35.56 0) (effects (font (size 1.27 1.27)) (hide yes)))
  (property "Description" "High Efficiency Synchronous Buck Converter, Adjustable Output 0.6V-5.5V, 2A, SOT-23-5" (at 60.96 46.99 0) (effects (font (size 1.27 1.27)) (hide yes)))
  (property "LCSC" "C141836" (at 60.96 36.83 0) (effects (font (size 1.27 1.27)) (hide yes)))
  (pin "4")
  (pin "1")
  (pin "2")
  (pin "3")
  (pin "5")))
